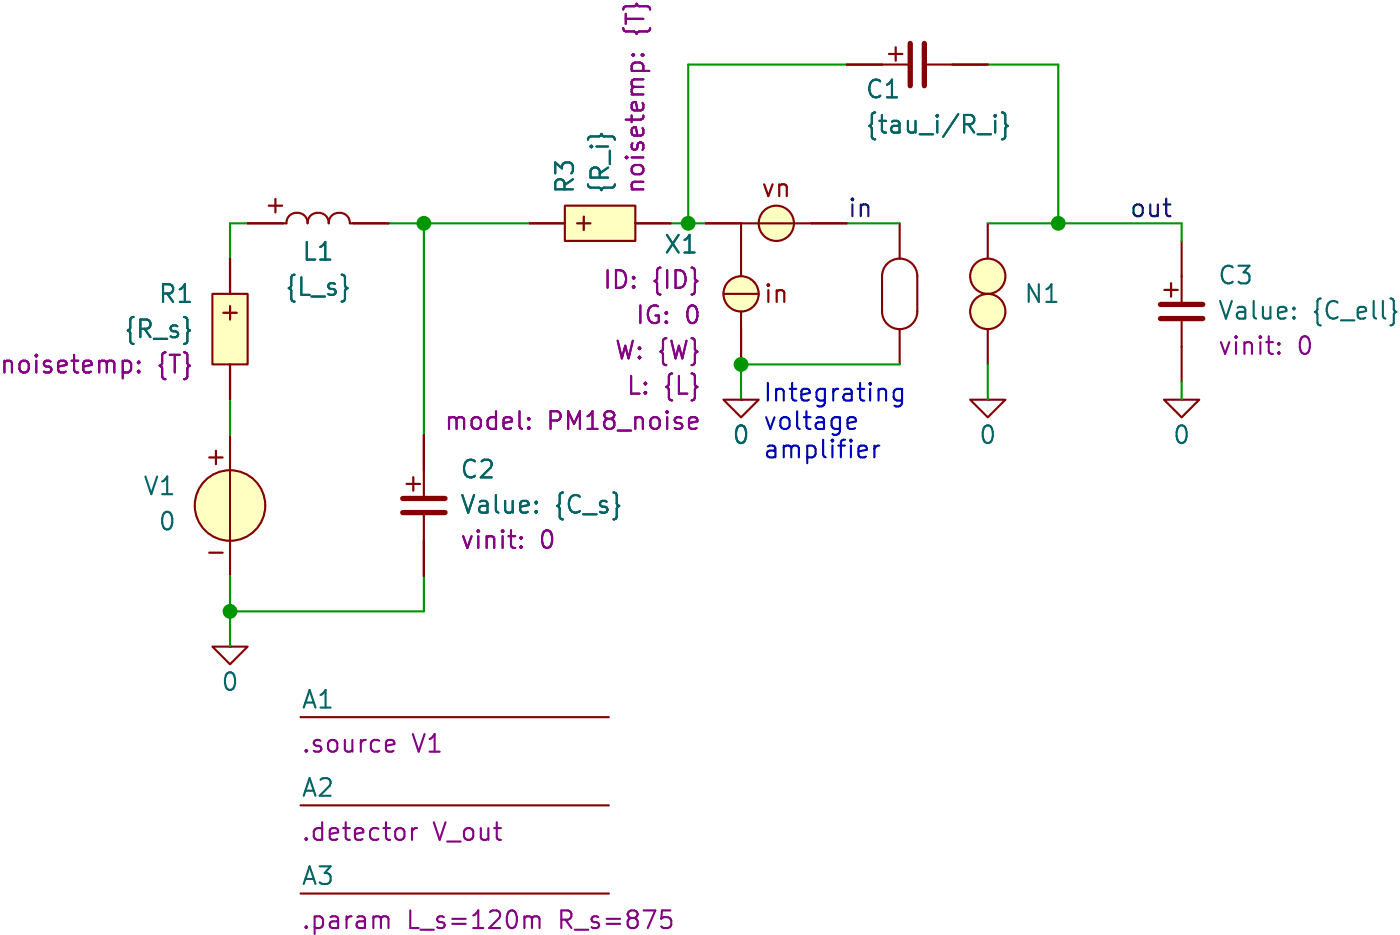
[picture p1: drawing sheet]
(kicad_sch
 (version 20231120)
 (generator "eeschema")
 (generator_version "8.0")
 (paper "A4")
 (title_block
  (title "A1_controller_noiseWLI_p"))
 (lib_symbols
  (symbol "SLiCAP:C"
   (pin_numbers hide)
   (pin_names
    (offset 1.016) hide) (exclude_from_sim no) (in_bom yes) (on_board yes)
   (property "Reference" "C?" (at 2.54 3.81 0) (effects (font (size 1.27 1.27)) (justify left)))
   (property "Value" "?" (at 2.54 1.27 0) (show_name) (effects (font (size 1.27 1.27)) (justify left)))
   (property "Footprint" "" (at 2.54 -1.27 0) (effects (font (size 1.27 1.27)) (hide yes)))
   (property "Datasheet" "" (at 2.54 -1.27 0) (effects (font (size 1.27 1.27)) (hide yes)))
   (property "Description" "Capacitor" (at 7.112 -6.096 0) (effects (font (size 1.27 1.27)) (hide yes)))
   (property "model" "C" (at 2.54 -3.81 0) (show_name) (effects (font (size 1.27 1.27)) (justify left) (hide yes)))
   (property "vinit" "0" (at 2.54 -1.27 0) (show_name) (effects (font (size 1.27 1.27)) (justify left)))
   (symbol "C_0_0"
    (text "+" (at -0.762 1.651 0) (effects (font (size 1.27 1.27)))))
   (symbol "C_0_1"
    (polyline (pts (xy -1.524 -0.508) (xy 1.524 -0.508)) (stroke (width 0.381) (type solid)) (fill (type none)))
    (polyline (pts (xy -1.524 0.508) (xy 1.524 0.508)) (stroke (width 0.381) (type solid)) (fill (type none)))
    (polyline (pts (xy 0 -2.54) (xy 0 -0.508)) (stroke (width 0) (type solid)) (fill (type none)))
    (polyline (pts (xy 0 2.54) (xy 0 0.508)) (stroke (width 0) (type solid)) (fill (type none))))
   (symbol "C_1_0"
    (pin passive line (at 0 5.08 270) (length 2.54) (name "1" (effects (font (size 1.27 1.27)))) (number "1" (effects (font (size 1.27 1.27)))))
    (pin passive line (at 0 -5.08 90) (length 2.54) (name "2" (effects (font (size 1.27 1.27)))) (number "2" (effects (font (size 1.27 1.27)))))))
  (symbol "SLiCAP:Command"
   (pin_numbers hide)
   (pin_names
    (offset 0) hide) (exclude_from_sim no) (in_bom yes) (on_board yes)
   (property "Reference" "A?" (at 0 1.27 0) (do_not_autoplace) (effects (font (size 1.27 1.27)) (justify left)))
   (property "Value" "" (at 0 -0.635 0) (effects (font (size 1.27 1.27)) (justify left) (hide yes)))
   (property "Footprint" "" (at 0 -1.27 0) (effects (font (size 1.27 1.27)) (justify left) (hide yes)))
   (property "Datasheet" "" (at 0 -1.27 0) (effects (font (size 1.27 1.27)) (justify left) (hide yes)))
   (property "Description" "SLiCAP command (.lib, .param, .model. subckt}" (at 23.114 -4.064 0) (effects (font (size 1.27 1.27)) (hide yes)))
   (property "command" "?" (at 0 -1.905 0) (do_not_autoplace) (effects (font (size 1.27 1.27)) (justify left)))
   (symbol "Command_0_1"
    (polyline (pts (xy 0 0) (xy 22.225 0)) (stroke (width 0) (type default)) (fill (type none)))))
  (symbol "SLiCAP:GND"
   (power)
   (pin_numbers hide)
   (pin_names
    (offset 0) hide) (exclude_from_sim no) (in_bom yes) (on_board yes)
   (property "Reference" "#0" (at 0 -5.08 0) (effects (font (size 1.27 1.27)) (hide yes)))
   (property "Value" "0" (at 0 -2.54 0) (do_not_autoplace) (effects (font (size 1.27 1.27))))
   (property "Footprint" "" (at 0 0 0) (effects (font (size 1.27 1.27)) (hide yes)))
   (property "Datasheet" "" (at 0 -10.16 0) (effects (font (size 1.27 1.27)) (hide yes)))
   (property "Description" "0V reference potential" (at 0 -7.62 0) (effects (font (size 1.27 1.27)) (hide yes)))
   (symbol "GND_0_1"
    (polyline (pts (xy -1.27 0) (xy 0 -1.27) (xy 1.27 0) (xy -1.27 0)) (stroke (width 0) (type default)) (fill (type none))))
   (symbol "GND_1_1"
    (pin power_in line (at 0 0 0) (length 0) (name "~" (effects (font (size 1.016 1.016)))) (number "1" (effects (font (size 1.016 1.016)))))))
  (symbol "SLiCAP:L"
   (pin_numbers hide)
   (pin_names
    (offset 1.016) hide) (exclude_from_sim no) (in_bom yes) (on_board yes)
   (property "Reference" "L?" (at 2.54 3.81 0) (effects (font (size 1.27 1.27)) (justify left)))
   (property "Value" "?" (at 2.54 1.27 0) (show_name) (effects (font (size 1.27 1.27)) (justify left)))
   (property "Footprint" "" (at 3.175 -3.175 0) (effects (font (size 1.27 1.27)) (hide yes)))
   (property "Datasheet" "" (at 3.175 -3.175 0) (effects (font (size 1.27 1.27)) (hide yes)))
   (property "Description" "Inductor" (at 6.35 -5.334 0) (effects (font (size 1.27 1.27)) (hide yes)))
   (property "model" "L" (at 2.286 -3.302 0) (show_name) (effects (font (size 1.27 1.27)) (justify left) (hide yes)))
   (property "iinit" "0" (at 5.715 -1.27 0) (show_name) (effects (font (size 1.27 1.27))))
   (symbol "L_0_0"
    (text "+" (at 1.27 3.175 0) (effects (font (size 1.27 1.27)))))
   (symbol "L_0_1"
    (arc (start 0 -2.286) (mid 0.759 -1.524) (end 0 -0.762) (stroke (width 0) (type solid)) (fill (type none)))
    (arc (start 0 -0.762) (mid 0.759 0) (end 0 0.762) (stroke (width 0) (type solid)) (fill (type none)))
    (polyline (pts (xy 0 -2.54) (xy 0 -2.286)) (stroke (width 0) (type solid)) (fill (type none)))
    (polyline (pts (xy 0 2.286) (xy 0 2.54)) (stroke (width 0) (type solid)) (fill (type none)))
    (arc (start 0 0.762) (mid 0.759 1.524) (end 0 2.286) (stroke (width 0) (type solid)) (fill (type none))))
   (symbol "L_1_0"
    (pin passive line (at 0 5.08 270) (length 2.54) (name "1" (effects (font (size 1.27 1.27)))) (number "1" (effects (font (size 1.27 1.27)))))
    (pin passive line (at 0 -5.08 90) (length 2.54) (name "2" (effects (font (size 1.27 1.27)))) (number "2" (effects (font (size 1.27 1.27)))))))
  (symbol "SLiCAP:M_noise"
   (pin_numbers hide)
   (pin_names
    (offset 0) hide) (exclude_from_sim no) (in_bom yes) (on_board yes)
   (property "Reference" "X?" (at 2.54 9.525 0) (effects (font (size 1.27 1.27)) (justify left)))
   (property "Value" "" (at 2.54 7.62 0) (effects (font (size 1.27 1.27)) (justify left)))
   (property "Footprint" "" (at 0 -1.27 0) (effects (font (size 1.27 1.27)) (justify left) (hide yes)))
   (property "Datasheet" "" (at 0 -1.27 0) (effects (font (size 1.27 1.27)) (justify left) (hide yes)))
   (property "Description" "Input-referred noise sources of a MOSFET (N or P channel, parameters W, L, ID, and IG)" (at 28.194 11.684 0) (effects (font (size 1.27 1.27)) (hide yes)))
   (property "ID" "{ID}" (at 6.35 2.54 0) (show_name) (effects (font (size 1.27 1.27))))
   (property "IG" "{IG}" (at 6.35 0 0) (show_name) (effects (font (size 1.27 1.27))))
   (property "W" "{W}" (at 6.35 -2.54 0) (show_name) (effects (font (size 1.27 1.27))))
   (property "L" "{L}" (at 6.35 -5.08 0) (show_name) (effects (font (size 1.27 1.27))))
   (property "model" "?" (at 2.54 7.62 0) (show_name) (effects (font (size 1.27 1.27)) (justify left)))
   (symbol "M_noise_0_0"
    (polyline (pts (xy -2.54 -1.27) (xy -2.54 -2.54)) (stroke (width 0) (type default)) (fill (type none)))
    (polyline (pts (xy -2.54 5.08) (xy -2.54 1.27)) (stroke (width 0) (type default)) (fill (type none)))
    (polyline (pts (xy -2.54 5.08) (xy 2.54 5.08)) (stroke (width 0) (type default)) (fill (type none))))
   (symbol "M_noise_0_1"
    (polyline (pts (xy -3.81 0) (xy -1.27 0)) (stroke (width 0) (type default)) (fill (type none))))
   (symbol "M_noise_1_0"
    (pin bidirectional line (at 5.08 5.08 180) (length 2.54) (name "int" (effects (font (size 1.27 1.27)))) (number "3" (effects (font (size 1.27 1.27))))))
   (symbol "M_noise_1_1"
    (circle (center -2.54 0) (radius 1.27) (stroke (width 0) (type default)) (fill (type background)))
    (circle (center 0 5.08) (radius 1.27) (stroke (width 0) (type default)) (fill (type background)))
    (text "in" (at 0 0 0) (effects (font (size 1.27 1.27))))
    (text "vn" (at 0 7.62 0) (effects (font (size 1.27 1.27))))
    (pin bidirectional line (at -5.08 5.08 0) (length 2.54) (name "ext" (effects (font (size 1.27 1.27)))) (number "1" (effects (font (size 1.27 1.27)))))
    (pin bidirectional line (at -2.54 -5.08 90) (length 2.54) (name "comm" (effects (font (size 1.27 1.27)))) (number "2" (effects (font (size 1.27 1.27)))))))
  (symbol "SLiCAP:N"
   (pin_numbers hide)
   (pin_names
    (offset 0) hide) (exclude_from_sim no) (in_bom yes) (on_board yes)
   (property "Reference" "N?" (at 1.905 0 0) (effects (font (size 1.27 1.27)) (justify left)))
   (property "Value" "" (at 6.35 -0.635 0) (effects (font (size 1.27 1.27)) (justify left) (hide yes)))
   (property "Footprint" "" (at 0 -1.27 0) (effects (font (size 1.27 1.27)) (justify left) (hide yes)))
   (property "Datasheet" "" (at 0 -1.27 0) (effects (font (size 1.27 1.27)) (justify left) (hide yes)))
   (property "Description" "Nullor" (at 5.08 -4.064 0) (effects (font (size 1.27 1.27)) (hide yes)))
   (property "model" "N" (at 1.905 -1.905 0) (show_name) (effects (font (size 1.27 1.27)) (justify left) (hide yes)))
   (symbol "N_0_1"
    (arc (start -7.62 -1.27) (mid -7.248 -2.168) (end -6.35 -2.54) (stroke (width 0) (type default)) (fill (type none)))
    (arc (start -6.35 -2.54) (mid -5.452 -2.168) (end -5.08 -1.27) (stroke (width 0) (type default)) (fill (type none)))
    (arc (start -6.3499 2.5401) (mid -7.2479 2.1681) (end -7.6199 1.2701) (stroke (width 0) (type default)) (fill (type none)))
    (arc (start -5.0799 1.2701) (mid -5.4519 2.1681) (end -6.3499 2.5401) (stroke (width 0) (type default)) (fill (type none)))
    (polyline (pts (xy -7.62 1.27) (xy -7.62 -1.27)) (stroke (width 0) (type default)) (fill (type none))))
   (symbol "N_1_0"
    (pin power_out line (at 0 5.08 270) (length 2.54) (name "outP" (effects (font (size 1.27 1.27)))) (number "1" (effects (font (size 1.27 1.27)))))
    (pin power_out line (at 0 -5.08 90) (length 2.54) (name "outN" (effects (font (size 1.27 1.27)))) (number "2" (effects (font (size 1.27 1.27))))))
   (symbol "N_1_1"
    (circle (center 0 -1.27) (radius 1.27) (stroke (width 0) (type default)) (fill (type background)))
    (polyline (pts (xy -5.08 1.27) (xy -5.08 -1.27)) (stroke (width 0) (type default)) (fill (type background)))
    (circle (center 0 1.27) (radius 1.27) (stroke (width 0) (type default)) (fill (type background)))
    (pin input line (at -6.35 5.08 270) (length 2.54) (name "inp" (effects (font (size 1.27 1.27)))) (number "3" (effects (font (size 1.27 1.27)))))
    (pin input line (at -6.35 -5.08 90) (length 2.54) (name "inN" (effects (font (size 1.27 1.27)))) (number "4" (effects (font (size 1.27 1.27)))))))
  (symbol "SLiCAP:R"
   (pin_numbers hide)
   (pin_names
    (offset 1.016) hide) (exclude_from_sim no) (in_bom yes) (on_board yes)
   (property "Reference" "R?" (at 1.905 3.81 0) (effects (font (size 1.27 1.27)) (justify left)))
   (property "Value" "?" (at 1.905 1.905 0) (show_name) (effects (font (size 1.27 1.27)) (justify left)))
   (property "Footprint" "" (at 0.635 -3.175 0) (effects (font (size 1.27 1.27)) (hide yes)))
   (property "Datasheet" "" (at 0.635 -3.175 0) (effects (font (size 1.27 1.27)) (hide yes)))
   (property "Description" "Resistor (cannot have zero resistance)" (at 21.082 -5.842 0) (effects (font (size 1.27 1.27)) (hide yes)))
   (property "model" "R" (at 1.905 -3.81 0) (show_name) (effects (font (size 1.27 1.27)) (justify left) (hide yes)))
   (property "noisetemp" "0" (at 1.905 0 0) (show_name) (effects (font (size 1.27 1.27)) (justify left)))
   (property "noiseflow" "0" (at 15.24 0 0) (show_name) (effects (font (size 1.27 1.27)) (justify left)))
   (property "dcvar" "0" (at 1.905 -1.905 0) (show_name) (effects (font (size 1.27 1.27)) (justify left)))
   (property "dcvarlot" "0" (at 15.24 -1.905 0) (show_name) (effects (font (size 1.27 1.27)) (justify left)))
   (symbol "R_0_0"
    (text "+" (at 0 1.27 0) (effects (font (size 1.27 1.27)))))
   (symbol "R_1_0"
    (pin passive line (at 0 5.08 270) (length 2.54) (name "1" (effects (font (size 1.27 1.27)))) (number "1" (effects (font (size 1.27 1.27)))))
    (pin passive line (at 0 -5.08 90) (length 2.54) (name "2" (effects (font (size 1.27 1.27)))) (number "2" (effects (font (size 1.27 1.27))))))
   (symbol "R_1_1"
    (rectangle (start -1.27 2.54) (end 1.27 -2.54) (stroke (width 0) (type solid)) (fill (type background)))))
  (symbol "SLiCAP:V"
   (pin_numbers hide)
   (pin_names
    (offset 0) hide) (exclude_from_sim no) (in_bom yes) (on_board yes)
   (property "Reference" "V?" (at 3.175 4.445 0) (effects (font (size 1.27 1.27)) (justify left)))
   (property "Value" "?" (at 3.175 2.54 0) (show_name) (effects (font (size 1.27 1.27)) (justify left)))
   (property "Footprint" "" (at 0 -1.27 0) (effects (font (size 1.27 1.27)) (justify left) (hide yes)))
   (property "Datasheet" "" (at 0 -1.27 0) (effects (font (size 1.27 1.27)) (justify left) (hide yes)))
   (property "Description" "Independent voltage source" (at 16.51 -7.112 0) (effects (font (size 1.27 1.27)) (hide yes)))
   (property "noise" "0" (at 3.175 -3.175 0) (show_name) (effects (font (size 1.27 1.27)) (justify left)))
   (property "dc" "0" (at 3.175 0.635 0) (show_name) (effects (font (size 1.27 1.27)) (justify left)))
   (property "dcvar" "0" (at 3.175 -1.27 0) (show_name) (effects (font (size 1.27 1.27)) (justify left)))
   (property "model" "V" (at 3.175 -5.08 0) (show_name) (effects (font (size 1.27 1.27)) (justify left) (hide yes)))
   (symbol "V_0_0"
    (text "+" (at -1.016 3.556 0) (effects (font (size 1.27 1.27))))
    (text "-" (at -1.016 -3.302 0) (effects (font (size 1.27 1.27))))
    (pin power_out line (at 0 5.08 270) (length 2.54) (name "p" (effects (font (size 1.27 1.27)))) (number "1" (effects (font (size 1.27 1.27)))))
    (pin power_out line (at 0 -5.08 90) (length 2.54) (name "n" (effects (font (size 1.27 1.27)))) (number "2" (effects (font (size 1.27 1.27))))))
   (symbol "V_0_1"
    (polyline (pts (xy 0 2.54) (xy 0 -2.54)) (stroke (width 0) (type solid)) (fill (type none))))
   (symbol "V_1_0"
    (circle (center 0 0) (radius 2.54) (stroke (width 0) (type solid)) (fill (type background))))))
 (junction
  (at 64.77 38.1)
  (diameter 0)
  (color 0 0 0 0))
 (junction
  (at 110.49 38.1)
  (diameter 0)
  (color 0 0 0 0))
 (junction
  (at 50.8 66.04)
  (diameter 0)
  (color 0 0 0 0))
 (junction
  (at 83.82 38.1)
  (diameter 0)
  (color 0 0 0 0))
 (junction
  (at 87.63 48.26)
  (diameter 0)
  (color 0 0 0 0))
 (wire
  (pts (xy 64.77 53.34) (xy 64.77 38.1))
  (stroke (width 0) (type default)))
 (wire
  (pts (xy 50.8 50.8) (xy 50.8 53.34))
  (stroke (width 0) (type default)))
 (wire
  (pts (xy 95.25 26.67) (xy 83.82 26.67))
  (stroke (width 0) (type default)))
 (wire
  (pts (xy 119.38 38.1) (xy 119.38 39.37))
  (stroke (width 0) (type default)))
 (wire
  (pts (xy 110.49 38.1) (xy 119.38 38.1))
  (stroke (width 0) (type default)))
 (wire
  (pts (xy 50.8 66.04) (xy 50.8 68.58))
  (stroke (width 0) (type default)))
 (wire
  (pts (xy 50.8 38.1) (xy 52.07 38.1))
  (stroke (width 0) (type default)))
 (wire
  (pts (xy 119.38 49.53) (xy 119.38 50.8))
  (stroke (width 0) (type default)))
 (wire
  (pts (xy 83.82 26.67) (xy 83.82 38.1))
  (stroke (width 0) (type default)))
 (wire
  (pts (xy 105.41 48.26) (xy 105.41 50.8))
  (stroke (width 0) (type default)))
 (wire
  (pts (xy 50.8 40.64) (xy 50.8 38.1))
  (stroke (width 0) (type default)))
 (wire
  (pts (xy 105.41 38.1) (xy 110.49 38.1))
  (stroke (width 0) (type default)))
 (wire
  (pts (xy 99.06 38.1) (xy 95.25 38.1))
  (stroke (width 0) (type default)))
 (wire
  (pts (xy 64.77 63.5) (xy 64.77 66.04))
  (stroke (width 0) (type default)))
 (wire
  (pts (xy 82.55 38.1) (xy 83.82 38.1))
  (stroke (width 0) (type default)))
 (wire
  (pts (xy 87.63 48.26) (xy 87.63 50.8))
  (stroke (width 0) (type default)))
 (wire
  (pts (xy 105.41 26.67) (xy 110.49 26.67))
  (stroke (width 0) (type default)))
 (wire
  (pts (xy 110.49 26.67) (xy 110.49 38.1))
  (stroke (width 0) (type default)))
 (wire
  (pts (xy 64.77 38.1) (xy 72.39 38.1))
  (stroke (width 0) (type default)))
 (wire
  (pts (xy 87.63 48.26) (xy 99.06 48.26))
  (stroke (width 0) (type default)))
 (wire
  (pts (xy 62.23 38.1) (xy 64.77 38.1))
  (stroke (width 0) (type default)))
 (wire
  (pts (xy 83.82 38.1) (xy 85.09 38.1))
  (stroke (width 0) (type default)))
 (wire
  (pts (xy 64.77 66.04) (xy 50.8 66.04))
  (stroke (width 0) (type default)))
 (wire
  (pts (xy 50.8 63.5) (xy 50.8 66.04))
  (stroke (width 0) (type default)))
 (text "Integrating\nvoltage\namplifier"
  (exclude_from_sim no)
  (at 89.154 52.578 0)
  (effects (font (size 1.27 1.27)) (justify left)))
 (label "in"
  (at 95.25 38.1 0)
  (fields_autoplaced yes)
  (effects (font (size 1.27 1.27)) (justify left bottom)))
 (label "out"
  (at 115.57 38.1 0)
  (fields_autoplaced yes)
  (effects (font (size 1.27 1.27)) (justify left bottom)))
 (symbol
  (lib_id "SLiCAP:R")
  (at 50.8 45.72 0)
  (unit 1)
  (exclude_from_sim no)
  (in_bom yes)
  (on_board yes)
  (dnp no)
  (property "Reference" "R1" (at 48.26 43.1799 0) (effects (font (size 1.27 1.27)) (justify right)))
  (property "Value" "{R_s}" (at 48.26 45.7199 0) (effects (font (size 1.27 1.27)) (justify right)))
  (property "Footprint" "" (at 51.435 48.895 0) (effects (font (size 1.27 1.27)) (hide yes)))
  (property "Datasheet" "" (at 51.435 48.895 0) (effects (font (size 1.27 1.27)) (hide yes)))
  (property "Description" "Resistor (cannot have zero resistance)" (at 71.882 51.562 0) (effects (font (size 1.27 1.27)) (hide yes)))
  (property "model" "R" (at 52.705 49.53 0) (show_name yes) (effects (font (size 1.27 1.27)) (justify left) (hide yes)))
  (property "noisetemp" "{T}" (at 48.26 48.2599 0) (show_name yes) (effects (font (size 1.27 1.27)) (justify right)))
  (property "noiseflow" "0" (at 53.34 46.9899 0) (show_name yes) (effects (font (size 1.27 1.27)) (justify left) (hide yes)))
  (property "dcvar" "0" (at 53.34 49.5299 0) (show_name yes) (effects (font (size 1.27 1.27)) (justify left) (hide yes)))
  (property "dcvarlot" "0" (at 53.34 52.0699 0) (show_name yes) (effects (font (size 1.27 1.27)) (justify left) (hide yes)))
  (pin "1")
  (pin "2"))
 (symbol
  (lib_id "SLiCAP:R")
  (at 77.47 38.1 90)
  (unit 1)
  (exclude_from_sim no)
  (in_bom yes)
  (on_board yes)
  (dnp no)
  (property "Reference" "R3" (at 74.93 36.068 0) (effects (font (size 1.27 1.27)) (justify left)))
  (property "Value" "{R_i}" (at 77.47 36.068 0) (effects (font (size 1.27 1.27)) (justify left)))
  (property "Footprint" "" (at 80.645 37.465 0) (effects (font (size 1.27 1.27)) (hide yes)))
  (property "Datasheet" "" (at 80.645 37.465 0) (effects (font (size 1.27 1.27)) (hide yes)))
  (property "Description" "Resistor (cannot have zero resistance)" (at 83.312 17.018 0) (effects (font (size 1.27 1.27)) (hide yes)))
  (property "model" "R" (at 81.28 36.195 0) (show_name yes) (effects (font (size 1.27 1.27)) (justify left) (hide yes)))
  (property "noisetemp" "{T}" (at 80.01 36.068 0) (show_name yes) (effects (font (size 1.27 1.27)) (justify left)))
  (property "noiseflow" "0" (at 78.7399 35.56 0) (show_name yes) (effects (font (size 1.27 1.27)) (justify left) (hide yes)))
  (property "dcvar" "0" (at 81.2799 35.56 0) (show_name yes) (effects (font (size 1.27 1.27)) (justify left) (hide yes)))
  (property "dcvarlot" "0" (at 83.8199 35.56 0) (show_name yes) (effects (font (size 1.27 1.27)) (justify left) (hide yes)))
  (pin "2")
  (pin "1"))
 (symbol
  (lib_id "SLiCAP:GND")
  (at 105.41 50.8 0)
  (mirror y)
  (unit 1)
  (exclude_from_sim no)
  (in_bom yes)
  (on_board yes)
  (dnp no)
  (fields_autoplaced yes)
  (property "Reference" "#06" (at 105.41 55.88 0) (effects (font (size 1.27 1.27)) (hide yes)))
  (property "Value" "0" (at 105.41 53.34 0) (do_not_autoplace yes) (effects (font (size 1.27 1.27))))
  (property "Footprint" "" (at 105.41 50.8 0) (effects (font (size 1.27 1.27)) (hide yes)))
  (property "Datasheet" "" (at 105.41 60.96 0) (effects (font (size 1.27 1.27)) (hide yes)))
  (property "Description" "0V reference potential" (at 105.41 58.42 0) (effects (font (size 1.27 1.27)) (hide yes)))
  (pin "1"))
 (symbol
  (lib_id "SLiCAP:GND")
  (at 119.38 50.8 0)
  (mirror y)
  (unit 1)
  (exclude_from_sim no)
  (in_bom yes)
  (on_board yes)
  (dnp no)
  (fields_autoplaced yes)
  (property "Reference" "#04" (at 119.38 55.88 0) (effects (font (size 1.27 1.27)) (hide yes)))
  (property "Value" "0" (at 119.38 53.34 0) (do_not_autoplace yes) (effects (font (size 1.27 1.27))))
  (property "Footprint" "" (at 119.38 50.8 0) (effects (font (size 1.27 1.27)) (hide yes)))
  (property "Datasheet" "" (at 119.38 60.96 0) (effects (font (size 1.27 1.27)) (hide yes)))
  (property "Description" "0V reference potential" (at 119.38 58.42 0) (effects (font (size 1.27 1.27)) (hide yes)))
  (pin "1"))
 (symbol
  (lib_id "SLiCAP:M_noise")
  (at 90.17 43.18 0)
  (unit 1)
  (exclude_from_sim no)
  (in_bom yes)
  (on_board yes)
  (dnp no)
  (property "Reference" "X1" (at 83.312 39.624 0) (effects (font (size 1.27 1.27))))
  (property "Value" "~" (at 89.535 20.32 0) (effects (font (size 1.27 1.27))))
  (property "Footprint" "" (at 90.17 44.45 0) (effects (font (size 1.27 1.27)) (justify left) (hide yes)))
  (property "Datasheet" "" (at 90.17 44.45 0) (effects (font (size 1.27 1.27)) (justify left) (hide yes)))
  (property "Description" "Input-referred noise sources of a MOSFET (N or P channel, parameters W, L, ID, and IG)" (at 118.364 31.496 0) (effects (font (size 1.27 1.27)) (hide yes)))
  (property "ID" "{ID}" (at 84.836 42.164 0) (show_name yes) (effects (font (size 1.27 1.27)) (justify right)))
  (property "IG" "0" (at 84.836 44.704 0) (show_name yes) (effects (font (size 1.27 1.27)) (justify right)))
  (property "W" "{W}" (at 84.836 47.244 0) (show_name yes) (effects (font (size 1.27 1.27)) (justify right)))
  (property "L" "{L}" (at 84.836 49.784 0) (show_name yes) (effects (font (size 1.27 1.27)) (justify right)))
  (property "model" "PM18_noise" (at 84.836 52.324 0) (show_name yes) (effects (font (size 1.27 1.27)) (justify right)))
  (pin "2")
  (pin "3")
  (pin "1"))
 (symbol
  (lib_id "SLiCAP:C")
  (at 64.77 58.42 0)
  (unit 1)
  (exclude_from_sim no)
  (in_bom yes)
  (on_board yes)
  (dnp no)
  (fields_autoplaced yes)
  (property "Reference" "C2" (at 67.31 55.8136 0) (effects (font (size 1.27 1.27)) (justify left)))
  (property "Value" "{C_s}" (at 67.31 58.3536 0) (show_name yes) (effects (font (size 1.27 1.27)) (justify left)))
  (property "Footprint" "" (at 67.31 59.69 0) (effects (font (size 1.27 1.27)) (hide yes)))
  (property "Datasheet" "" (at 67.31 59.69 0) (effects (font (size 1.27 1.27)) (hide yes)))
  (property "Description" "Capacitor" (at 71.882 64.516 0) (effects (font (size 1.27 1.27)) (hide yes)))
  (property "model" "C" (at 67.31 62.23 0) (show_name yes) (effects (font (size 1.27 1.27)) (justify left) (hide yes)))
  (property "vinit" "0" (at 67.31 60.8936 0) (show_name yes) (effects (font (size 1.27 1.27)) (justify left)))
  (pin "1")
  (pin "2"))
 (symbol
  (lib_id "SLiCAP:C")
  (at 119.38 44.45 0)
  (unit 1)
  (exclude_from_sim no)
  (in_bom yes)
  (on_board yes)
  (dnp no)
  (fields_autoplaced yes)
  (property "Reference" "C3" (at 121.92 41.8436 0) (effects (font (size 1.27 1.27)) (justify left)))
  (property "Value" "{C_ell}" (at 121.92 44.3836 0) (show_name yes) (effects (font (size 1.27 1.27)) (justify left)))
  (property "Footprint" "" (at 121.92 45.72 0) (effects (font (size 1.27 1.27)) (hide yes)))
  (property "Datasheet" "" (at 121.92 45.72 0) (effects (font (size 1.27 1.27)) (hide yes)))
  (property "Description" "Capacitor" (at 126.492 50.546 0) (effects (font (size 1.27 1.27)) (hide yes)))
  (property "model" "C" (at 121.92 48.26 0) (show_name yes) (effects (font (size 1.27 1.27)) (justify left) (hide yes)))
  (property "vinit" "0" (at 121.92 46.9236 0) (show_name yes) (effects (font (size 1.27 1.27)) (justify left)))
  (pin "1")
  (pin "2"))
 (symbol
  (lib_id "SLiCAP:C")
  (at 100.33 26.67 90)
  (mirror x)
  (unit 1)
  (exclude_from_sim no)
  (in_bom yes)
  (on_board yes)
  (dnp no)
  (property "Reference" "C1" (at 96.52 28.448 90) (effects (font (size 1.27 1.27)) (justify right)))
  (property "Value" "{tau_i/R_i}" (at 96.52 30.988 90) (effects (font (size 1.27 1.27)) (justify right)))
  (property "Footprint" "" (at 101.6 29.21 0) (effects (font (size 1.27 1.27)) (hide yes)))
  (property "Datasheet" "" (at 101.6 29.21 0) (effects (font (size 1.27 1.27)) (hide yes)))
  (property "Description" "Capacitor" (at 106.426 33.782 0) (effects (font (size 1.27 1.27)) (hide yes)))
  (property "model" "C" (at 104.14 29.21 0) (show_name yes) (effects (font (size 1.27 1.27)) (justify left) (hide yes)))
  (property "vinit" "0" (at 114.3663 35.56 90) (show_name yes) (effects (font (size 1.27 1.27)) (justify right) (hide yes)))
  (pin "1")
  (pin "2"))
 (symbol
  (lib_id "SLiCAP:V")
  (at 50.8 58.42 0)
  (unit 1)
  (exclude_from_sim no)
  (in_bom yes)
  (on_board yes)
  (dnp no)
  (property "Reference" "V1" (at 46.99 57.0229 0) (effects (font (size 1.27 1.27)) (justify right)))
  (property "Value" "0" (at 46.99 59.5629 0) (effects (font (size 1.27 1.27)) (justify right)))
  (property "Footprint" "" (at 50.8 59.69 0) (effects (font (size 1.27 1.27)) (justify left) (hide yes)))
  (property "Datasheet" "" (at 50.8 59.69 0) (effects (font (size 1.27 1.27)) (justify left) (hide yes)))
  (property "Description" "Independent voltage source" (at 67.31 65.532 0) (effects (font (size 1.27 1.27)) (hide yes)))
  (property "noise" "0" (at 54.61 58.2929 0) (show_name yes) (effects (font (size 1.27 1.27)) (justify left) (hide yes)))
  (property "dc" "0" (at 54.61 60.8329 0) (show_name yes) (effects (font (size 1.27 1.27)) (justify left) (hide yes)))
  (property "dcvar" "0" (at 54.61 63.3729 0) (show_name yes) (effects (font (size 1.27 1.27)) (justify left) (hide yes)))
  (property "model" "V" (at 53.975 63.5 0) (show_name yes) (effects (font (size 1.27 1.27)) (justify left) (hide yes)))
  (pin "2")
  (pin "1"))
 (symbol
  (lib_id "SLiCAP:GND")
  (at 50.8 68.58 0)
  (mirror y)
  (unit 1)
  (exclude_from_sim no)
  (in_bom yes)
  (on_board yes)
  (dnp no)
  (fields_autoplaced yes)
  (property "Reference" "#01" (at 50.8 73.66 0) (effects (font (size 1.27 1.27)) (hide yes)))
  (property "Value" "0" (at 50.8 71.12 0) (do_not_autoplace yes) (effects (font (size 1.27 1.27))))
  (property "Footprint" "" (at 50.8 68.58 0) (effects (font (size 1.27 1.27)) (hide yes)))
  (property "Datasheet" "" (at 50.8 78.74 0) (effects (font (size 1.27 1.27)) (hide yes)))
  (property "Description" "0V reference potential" (at 50.8 76.2 0) (effects (font (size 1.27 1.27)) (hide yes)))
  (pin "1"))
 (symbol
  (lib_id "SLiCAP:L")
  (at 57.15 38.1 90)
  (unit 1)
  (exclude_from_sim no)
  (in_bom yes)
  (on_board yes)
  (dnp no)
  (property "Reference" "L1" (at 57.15 40.132 90) (effects (font (size 1.27 1.27))))
  (property "Value" "{L_s}" (at 57.15 42.672 90) (effects (font (size 1.27 1.27))))
  (property "Footprint" "" (at 60.325 34.925 0) (effects (font (size 1.27 1.27)) (hide yes)))
  (property "Datasheet" "" (at 60.325 34.925 0) (effects (font (size 1.27 1.27)) (hide yes)))
  (property "Description" "Inductor" (at 62.484 31.75 0) (effects (font (size 1.27 1.27)) (hide yes)))
  (property "model" "L" (at 60.452 35.814 0) (show_name yes) (effects (font (size 1.27 1.27)) (justify left) (hide yes)))
  (property "iinit" "0" (at 56.3217 33.02 90) (show_name yes) (effects (font (size 1.27 1.27)) (hide yes)))
  (pin "2")
  (pin "1"))
 (symbol
  (lib_id "SLiCAP:Command")
  (at 55.88 86.36 0)
  (unit 1)
  (exclude_from_sim no)
  (in_bom yes)
  (on_board yes)
  (dnp no)
  (property "Reference" "A3" (at 55.88 85.09 0) (do_not_autoplace yes) (effects (font (size 1.27 1.27)) (justify left)))
  (property "Value" "~" (at 55.88 86.995 0) (effects (font (size 1.27 1.27)) (justify left) (hide yes)))
  (property "Footprint" "" (at 55.88 87.63 0) (effects (font (size 1.27 1.27)) (justify left) (hide yes)))
  (property "Datasheet" "" (at 55.88 87.63 0) (effects (font (size 1.27 1.27)) (justify left) (hide yes)))
  (property "Description" "SLiCAP command (.lib, .param, .model. subckt}" (at 78.994 90.424 0) (effects (font (size 1.27 1.27)) (hide yes)))
  (property "command" ".param L_s=120m R_s=875" (at 55.88 88.265 0) (do_not_autoplace yes) (effects (font (size 1.27 1.27)) (justify left))))
 (symbol
  (lib_id "SLiCAP:Command")
  (at 55.88 73.66 0)
  (unit 1)
  (exclude_from_sim no)
  (in_bom yes)
  (on_board yes)
  (dnp no)
  (fields_autoplaced yes)
  (property "Reference" "A1" (at 55.88 72.39 0) (do_not_autoplace yes) (effects (font (size 1.27 1.27)) (justify left)))
  (property "Value" "~" (at 55.88 74.295 0) (effects (font (size 1.27 1.27)) (justify left) (hide yes)))
  (property "Footprint" "" (at 55.88 74.93 0) (effects (font (size 1.27 1.27)) (justify left) (hide yes)))
  (property "Datasheet" "" (at 55.88 74.93 0) (effects (font (size 1.27 1.27)) (justify left) (hide yes)))
  (property "Description" "SLiCAP command (.lib, .param, .model. subckt}" (at 78.994 77.724 0) (effects (font (size 1.27 1.27)) (hide yes)))
  (property "command" ".source V1" (at 55.88 75.565 0) (do_not_autoplace yes) (effects (font (size 1.27 1.27)) (justify left))))
 (symbol
  (lib_id "SLiCAP:N")
  (at 105.41 43.18 0)
  (unit 1)
  (exclude_from_sim no)
  (in_bom yes)
  (on_board yes)
  (dnp no)
  (fields_autoplaced yes)
  (property "Reference" "N1" (at 107.95 43.1798 0) (effects (font (size 1.27 1.27)) (justify left)))
  (property "Value" "~" (at 111.76 43.815 0) (effects (font (size 1.27 1.27)) (justify left) (hide yes)))
  (property "Footprint" "" (at 105.41 44.45 0) (effects (font (size 1.27 1.27)) (justify left) (hide yes)))
  (property "Datasheet" "" (at 105.41 44.45 0) (effects (font (size 1.27 1.27)) (justify left) (hide yes)))
  (property "Description" "Nullor" (at 110.49 47.244 0) (effects (font (size 1.27 1.27)) (hide yes)))
  (property "model" "N" (at 107.315 45.085 0) (show_name yes) (effects (font (size 1.27 1.27)) (justify left) (hide yes)))
  (pin "4")
  (pin "3")
  (pin "2")
  (pin "1"))
 (symbol
  (lib_id "SLiCAP:GND")
  (at 87.63 50.8 0)
  (mirror y)
  (unit 1)
  (exclude_from_sim no)
  (in_bom yes)
  (on_board yes)
  (dnp no)
  (fields_autoplaced yes)
  (property "Reference" "#03" (at 87.63 55.88 0) (effects (font (size 1.27 1.27)) (hide yes)))
  (property "Value" "0" (at 87.63 53.34 0) (do_not_autoplace yes) (effects (font (size 1.27 1.27))))
  (property "Footprint" "" (at 87.63 50.8 0) (effects (font (size 1.27 1.27)) (hide yes)))
  (property "Datasheet" "" (at 87.63 60.96 0) (effects (font (size 1.27 1.27)) (hide yes)))
  (property "Description" "0V reference potential" (at 87.63 58.42 0) (effects (font (size 1.27 1.27)) (hide yes)))
  (pin "1"))
 (symbol
  (lib_id "SLiCAP:Command")
  (at 55.88 80.01 0)
  (unit 1)
  (exclude_from_sim no)
  (in_bom yes)
  (on_board yes)
  (dnp no)
  (fields_autoplaced yes)
  (property "Reference" "A2" (at 55.88 78.74 0) (do_not_autoplace yes) (effects (font (size 1.27 1.27)) (justify left)))
  (property "Value" "~" (at 55.88 80.645 0) (effects (font (size 1.27 1.27)) (justify left) (hide yes)))
  (property "Footprint" "" (at 55.88 81.28 0) (effects (font (size 1.27 1.27)) (justify left) (hide yes)))
  (property "Datasheet" "" (at 55.88 81.28 0) (effects (font (size 1.27 1.27)) (justify left) (hide yes)))
  (property "Description" "SLiCAP command (.lib, .param, .model. subckt}" (at 78.994 84.074 0) (effects (font (size 1.27 1.27)) (hide yes)))
  (property "command" ".detector V_out" (at 55.88 81.915 0) (do_not_autoplace yes) (effects (font (size 1.27 1.27)) (justify left))))
 (sheet_instances
  (path ""
   (page "1"))))
